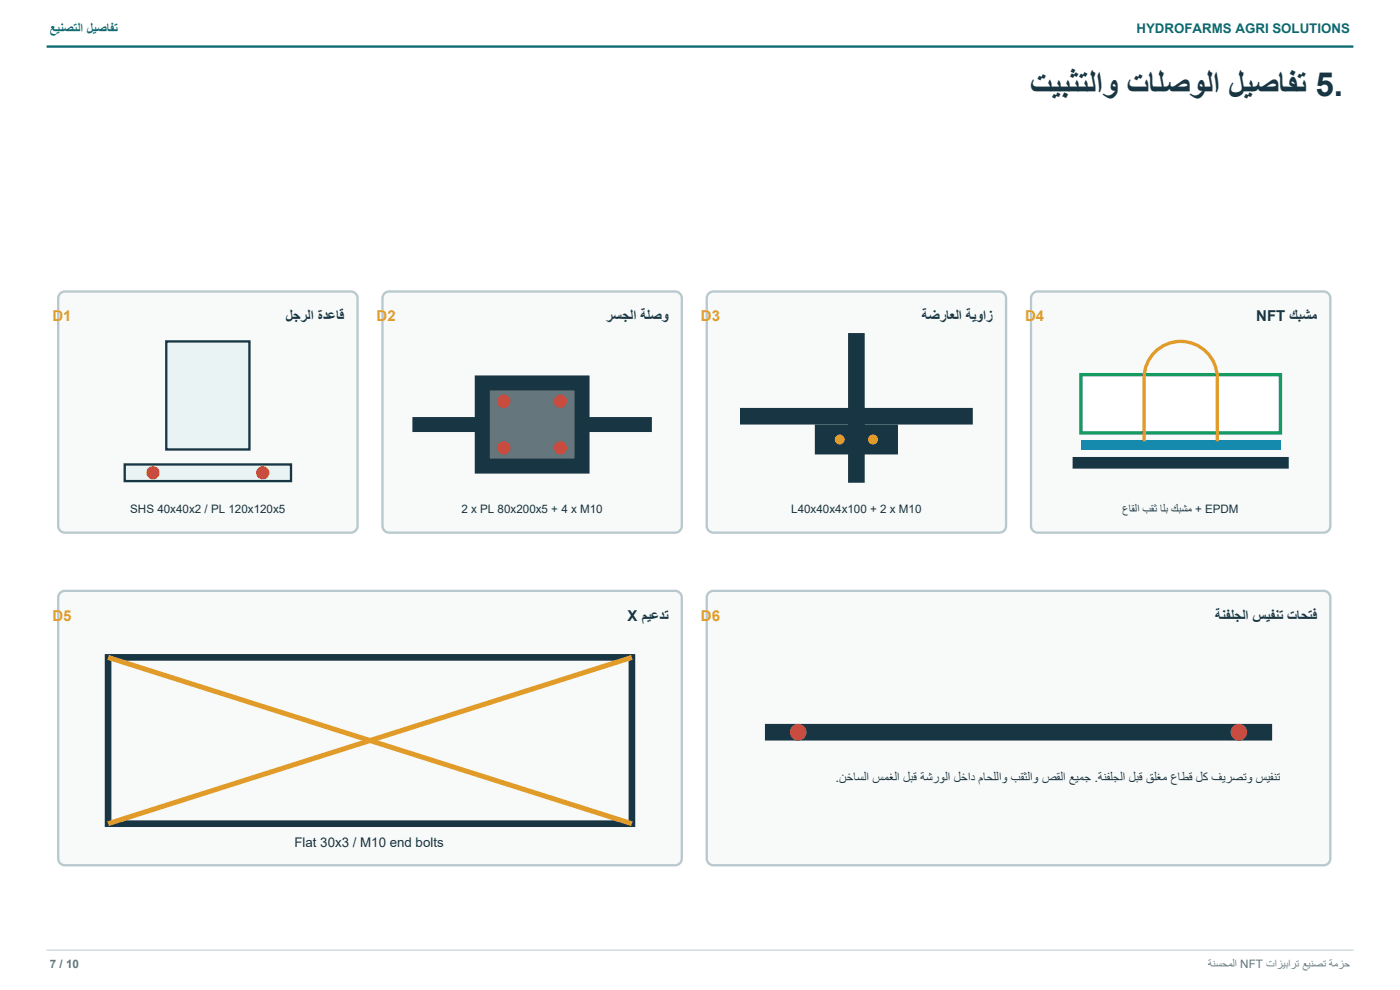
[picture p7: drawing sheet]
<svg xmlns="http://www.w3.org/2000/svg" width="297mm" height="210mm" viewBox="0 0 297 210" stroke-linecap="round" stroke-linejoin="round" font-family="sans-serif">
<path d="M9.9 9.9h277.2" fill="none" stroke="#0d6a72" stroke-width=".49"/>
<g fill="#f8fafa" stroke="#b8c9cd" stroke-width=".49">
<path d="M12.6 62.4l.7-.5 .5-.1h60.6a1.41 1.41 0 0 1 1.4 1.4v48.4a1.41 1.41 0 0 1-1.4 1.4h-60.6a1.41 1.41 0 0 1-1.5-1.4v-48.4z" fill-rule="evenodd"/>
<path d="M81.4 62.4l.7-.5 .4-.1h60.7a1.41 1.41 0 0 1 1.4 1.4v48.4a1.41 1.41 0 0 1-1.4 1.4h-60.7a1.41 1.41 0 0 1-1.4-1.4v-48.4z" fill-rule="evenodd"/>
<path d="M150.5 62.1l.8-.3h60.7a1.41 1.41 0 0 1 1.4 1.4v48.4a1.41 1.41 0 0 1-1.4 1.4h-60.7a1.41 1.41 0 0 1-1.4-1.4v-48.4l.1-.4z" fill-rule="evenodd"/>
<path d="M219 62.4l.7-.5 .4-.1h60.7a1.41 1.41 0 0 1 1.4 1.4v48.4a1.41 1.41 0 0 1-1.4 1.4h-60.7a1.41 1.41 0 0 1-1.4-1.4v-48.4z" fill-rule="evenodd"/>
<path d="M12.9 125.6l.9-.3h129.4a1.41 1.41 0 0 1 1.4 1.4v55.4a1.41 1.41 0 0 1-1.4 1.4h-129.4a1.41 1.41 0 0 1-1.5-1.4v-55.4l.1-.4z" fill-rule="evenodd"/>
<path d="M150.5 125.6l.8-.3h129.5a1.41 1.41 0 0 1 1.4 1.4v55.4a1.41 1.41 0 0 1-1.4 1.4h-129.5a1.41 1.41 0 0 1-1.4-1.4v-55.4l.1-.4z" fill-rule="evenodd"/>
</g>
<g fill="#eaf3f4" stroke="#173543" stroke-width=".49">
<path d="M35.3 72.4h17.6v22.9h-17.6z" fill-rule="evenodd"/>
<path d="M26.5 98.5h35.2v3.5h-35.2z" fill-rule="evenodd"/>
</g>
<g fill="#c94b40">
<circle cx="32.5" cy="100.3" r="1.41"/>
<circle cx="55.7" cy="100.3" r="1.41"/>
</g>
<path d="M87.5 90.1h50.8" fill="none" stroke="#173543" stroke-width="3.2" stroke-linecap="butt"/>
<path d="M102.3 81.2h21.2v17.7h-21.2z" fill-rule="evenodd" fill="#65777c" stroke="#173543" stroke-width="3.2" stroke-linecap="butt"/>
<g fill="#c94b40">
<circle cx="106.9" cy="95" r="1.41"/>
<circle cx="106.9" cy="85.1" r="1.41"/>
<circle cx="118.9" cy="95" r="1.41"/>
<circle cx="118.9" cy="85.1" r="1.41"/>
</g>
<path d="M181.7 70.7v31.7M157 88.3h49.4" fill="none" stroke="#173543" stroke-width="3.5" stroke-linecap="butt"/>
<path d="M174.6 91.8h14.1v2.8h-14.1z" fill-rule="evenodd" fill="#e09b28" stroke="#173543" stroke-width="3.5" stroke-linecap="butt"/>
<g fill="#e09b28">
<circle cx="178.2" cy="93.2" r="1.06"/>
<circle cx="185.2" cy="93.2" r="1.06"/>
</g>
<path d="M229.3 79.5h42.3v12.3h-42.3z" fill-rule="evenodd" fill="#fff" stroke="#149b5f" stroke-width=".71" stroke-linecap="butt"/>
<path d="M229.3 93.2h42.3v2.1h-42.3z" fill-rule="evenodd" fill="#168aad"/>
<path d="M227.5 98.2h45.9" fill="none" stroke="#173543" stroke-width="2.5" stroke-linecap="butt"/>
<path d="M242.7 93.6v-13.4a7.8 7.8 0 0 1 7.8-7.8 7.8 7.8 0 0 1 7.7 7.8v13.4" fill="none" stroke="#e09b28" stroke-width=".71" stroke-linecap="butt"/>
<path d="M22.9 139.4h111.2v35.3h-111.2z" fill="none" stroke="#173543" stroke-width="1.4" stroke-linecap="butt"/>
<path d="M22.9 139.4l111.2 35.3M134.1 139.4l-111.2 35.3" fill="none" stroke="#e09b28" stroke-width="1.1" stroke-linecap="butt"/>
<path d="M162.3 155.3h107.6" fill="none" stroke="#173543" stroke-width="3.5" stroke-linecap="butt"/>
<g fill="#c94b40">
<circle cx="169.3" cy="155.3" r="1.76"/>
<circle cx="262.8" cy="155.3" r="1.76"/>
</g>
<path d="M9.9 201.5h277.2" fill="none" stroke="#b8c9cd" stroke-width=".21"/>
<text font-size="7.1" fill="#173543" x="218.5" y="20.5">تيبثتلاو تالصولا ليصافت 5.</text>
<g font-size="3.2" fill="#e09b28">
<text x="11.1" y="68.2">D1</text>
<text x="79.9" y="68.2">D2</text>
<text x="148.7" y="68.2">D3</text>
<text x="217.5" y="68.2">D4</text>
<text x="11.1" y="131.7">D5</text>
<text x="148.7" y="131.7">D6</text>
</g>
<g font-size="3.2" fill="#173543">
<text x="60.6" y="68.2">لجرلا ةدعاق</text>
<text x="128.6" y="68.2">رسجلا ةلصو</text>
<text x="195.6" y="68.2">ةضراع ال ةيواز</text>
<text x="266.5" y="68.2">NFT كبشم</text>
<text x="133.1" y="131.7">X ميعدت</text>
<text x="257.8" y="131.7">ةنفلج ال سيفنت تاحتف</text>
</g>
<g font-size="2.8" fill="#0d6a72">
<text x="10.6" y="7.1">عينصتلا ليصافت</text>
<text x="241.1" y="7.1">HYDROFARMS AGRI SOLUTIONS</text>
</g>
<g font-size="2.8" fill="#203239">
<text x="177.3" y="165.9">.نخاس ال سمغ ال لبق ةشرو ال لخاد ماح الل و بقث ال و صق ال عيمج .ةنفلج ال لبق قلغم عاطق لك فيرصتو سيفنت</text>
<text x="62.5" y="179.7">Flat 30x3 / M10 end bolts</text>
</g>
<g font-size="2.5" fill="#203239">
<text x="27.6" y="108.8">SHS 40x40x2 / PL 120x120x5</text>
<text x="97.9" y="108.8">2 x PL 80x200x5 + 4 x M10</text>
<text x="167.8" y="108.8">L40x40x4x100 + 2 x M10</text>
<text x="238.1" y="108.8">عاق ال بقث الب كبشم + EPDM</text>
</g>
<g font-size="2.5" fill="#65777c">
<text x="10.6" y="205.4">7 / 10</text>
<text x="256.3" y="205.4">ةنسحم ال NFT تازيبارت عينصت ةمزح</text>
</g>
</svg>
